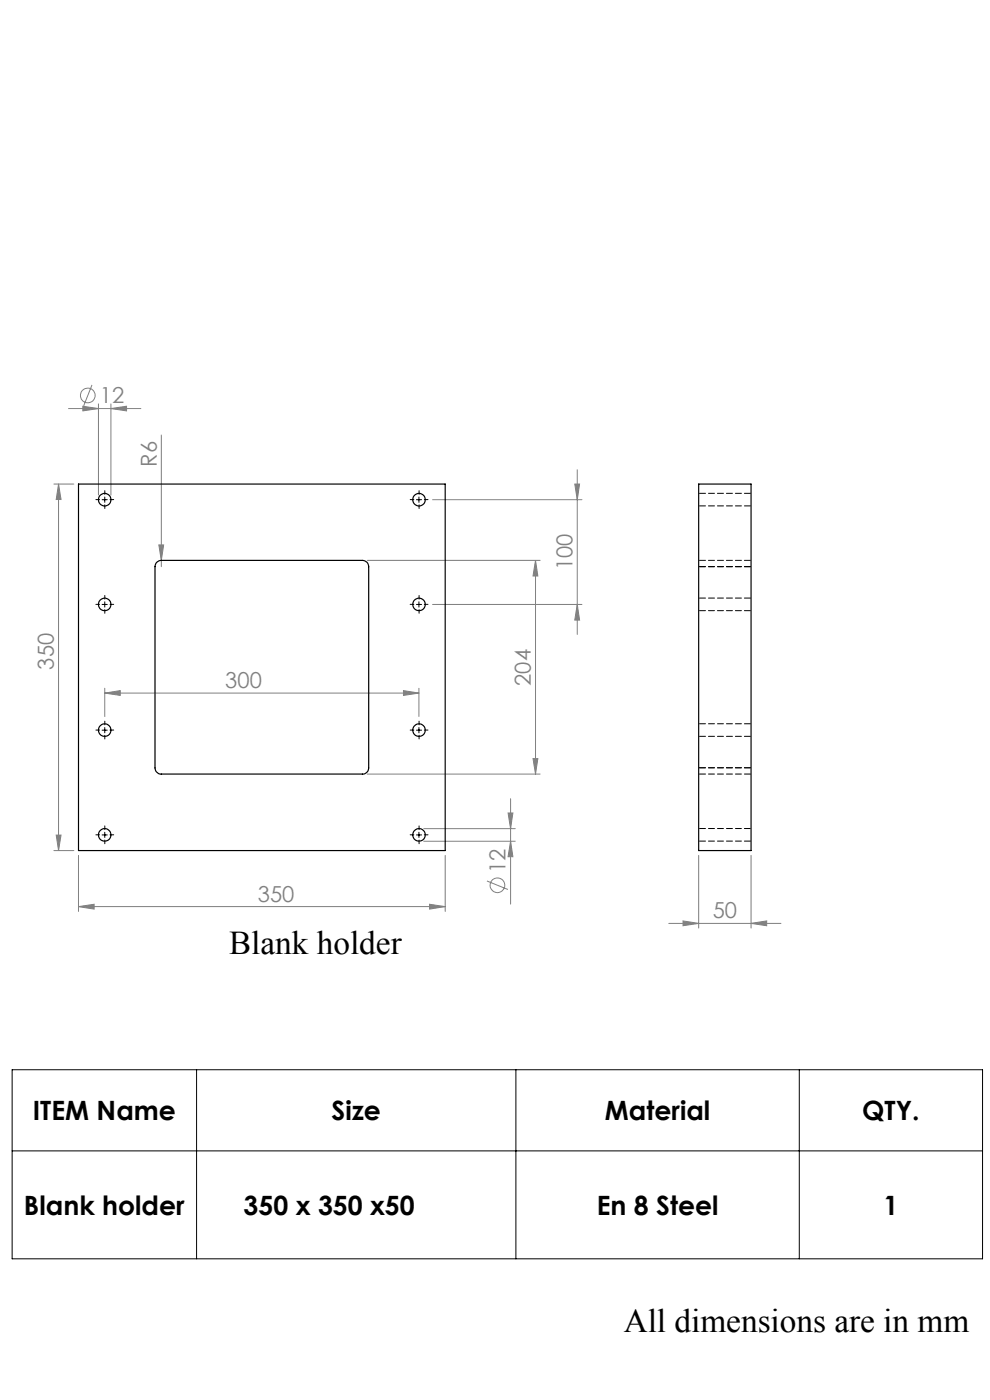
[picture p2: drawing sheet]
<svg xmlns="http://www.w3.org/2000/svg" width="210mm" height="297mm" viewBox="0 0 210 297" stroke-linecap="round" stroke-linejoin="round" font-family="sans-serif">
<g fill="none" stroke="#808080" stroke-width=".21">
<path d="M14.5 86.7h15.4M17.6 86.2l3.3 .5-3.3 .5zM19.5 81.7l-1.8 4.4M20.9 85.7v19.3M23.5 86.7l3.3-.5v1zM23.5 85.7v19.3M34.2 92.3v27.9M122.4 99.7v34.9M11.4 102.7h4.3M12.4 102.7l.5 3.3h-1zM12.4 102.7v77.7M33.7 115.6h1l-.5 3.3z"/>
<path d="M77.9 118.9h36.7M91.8 106h31.6M113.6 118.9l.5 3.3h-1zM113.6 118.9v45.3M121.9 102.7h1l-.5 3.3zM91.8 128.2h31.6M122.4 128.2l.5 3.3h-1zM22.2 147l3.3-.5v1zM22.2 146v6M22.2 147h66.7M85.6 146.5l3.3 .5-3.3 .5zM88.9 146v6"/>
<path d="M11.9 177.2h1l-.5 3.2zM77.9 164.2h36.7M89.9 175.8h19.4M89.9 178.5h19.4M107.8 172.5h1l-.5 3.3zM108.3 178.5l.5 3.2h-1zM108.3 169.4v22.4M113.1 160.9h1l-.5 3.3zM11.4 180.4h4.3M16.7 192.3l3.3-.5v1.1zM16.7 181.5v11.9M16.7 192.3h77.7"/>
<path d="M91.1 191.8l3.3 .5-3.3 .6zM94.4 181.5v11.9M103.3 186.9l4.4 1.8M141.9 195.9h23.8M144.9 195.4l3.3 .5-3.3 .5zM148.2 181.5v15.4M159.3 195.9l3.3-.5v1zM159.3 181.5v15.4"/>
<circle cx="18.6" cy="83.9" r="1.56"/>
<circle cx="105.5" cy="187.8" r="1.55"/>
</g>
<g fill="none" stroke="#000" stroke-width=".21">
<path d="M21.7 106h1.1M22.2 105.4v1.2M88.3 106h1.1M88.9 105.4v1.2M21.7 128.2h1.1M22.2 127.7v1.1M88.3 128.2h1.1M88.9 127.7v1.1M21.7 154.9h1.1M22.2 154.3v1.2M88.3 154.9h1.1M88.9 154.3v1.2"/>
<path d="M21.7 177.1h1.1M22.2 176.6v1.1M88.3 177.1h1.1M88.9 176.6v1.1M2.6 226.9h205.8v40.1h-205.8zM41.7 226.9v40.1M109.4 226.9v40.1M169.5 226.9v40.1M2.6 244.2h205.8"/>
</g>
<g fill="none" stroke="#000" stroke-width=".21" stroke-dasharray="15.2 1.3 1.3 1.3">
<path d="M21.1 106h-.8M22.2 104.9v-.8M22.2 107.1v.8M23.3 106h.8M87.8 106h-.8M88.9 104.9v-.8M88.9 107.1v.8M90 106h.8M21.1 128.2h-.8M22.2 127.1v-.8M22.2 129.3v.8M23.3 128.2h.8"/>
<path d="M87.8 128.2h-.8M88.9 127.1v-.8M88.9 129.3v.8M90 128.2h.8M21.1 154.9h-.8M22.2 153.8v-.8M22.2 156v.8M23.3 154.9h.8M87.8 154.9h-.8M88.9 153.8v-.8M88.9 156v.8M90 154.9h.8"/>
<path d="M21.1 177.1h-.8M22.2 176v-.8M22.2 178.2v.8M23.3 177.1h.8M87.8 177.1h-.8M88.9 176v-.8M88.9 178.2v.8M90 177.1h.8"/>
</g>
<g fill="#808080">
<path d="M33.7 115.6h1l-.5 3.3z"/>
<path d="M16.7 192.3l3.3-.5v1.1zM91.1 191.8l3.3 .5-3.3 .6zM17.6 86.2l3.3 .5-3.3 .5zM23.5 86.7l3.3-.5v1zM22.2 147l3.3-.5v1zM85.6 146.5l3.3 .5-3.3 .5zM144.9 195.4l3.3 .5-3.3 .5zM159.3 195.9l3.3-.5v1z"/>
<path d="M12.4 102.7l.5 3.3h-1zM11.9 177.2h1l-.5 3.2zM113.6 118.9l.5 3.3h-1zM113.1 160.9h1l-.5 3.3zM107.8 172.5h1l-.5 3.3zM108.3 178.5l.5 3.2h-1zM121.9 102.7h1l-.5 3.3zM122.4 128.2l.5 3.3h-1z"/>
</g>
<g fill="none" stroke="#000" stroke-width=".25">
<path d="M16.7 102.7h77.7v77.7h-77.7zM33.3 119.3l.9-.4h42.7a1.33 1.33 0 0 1 1.3 1.3v42.7a1.33 1.33 0 0 1-1.3 1.3h-42.7a1.33 1.33 0 0 1-1.3-1.3v-42.7zM148.2 102.7h11.1v77.7h-11.1z"/>
<circle cx="22.2" cy="106" r="1.33"/>
<circle cx="88.9" cy="106" r="1.33"/>
<circle cx="22.2" cy="128.2" r="1.33"/>
<circle cx="88.9" cy="128.2" r="1.33"/>
<circle cx="22.2" cy="154.9" r="1.34"/>
<circle cx="88.9" cy="154.9" r="1.33"/>
<circle cx="22.2" cy="177.1" r="1.34"/>
<circle cx="88.9" cy="177.1" r="1.33"/>
</g>
<path d="M148.2 118.9h11.1M148.2 107.3h11.1M159.3 104.7h-11.1M148.2 120.2h11.1M148.2 129.5h11.1M159.3 126.9h-11.1M148.2 156.2h11.1M159.3 153.5h-11.1M148.2 164.2h11.1M148.2 162.9h11.1M148.2 178.4h11.1M159.3 175.8h-11.1" fill="none" stroke="#000" stroke-width=".21" stroke-dasharray="1.3 .6" stroke-dashoffset="-.2"/>
<g font-size="7.1">
<text x="48.6" y="202.5">Blank holder</text>
<text x="132.3" y="282.6">All dimensions are in mm</text>
</g>
<g font-size="5.6">
<text x="7" y="237.7">ITEM Name</text>
<text x="70.3" y="237.7">Size</text>
<text x="128.3" y="237.7">Material</text>
<text x="182.9" y="237.7">QTY.</text>
<text x="5.1" y="257.7">Blank holder</text>
<text x="51.7" y="257.7">350 x 350 x50</text>
<text x="126.6" y="257.7">En 8 Steel</text>
<text x="187.4" y="257.7">1</text>
</g>
<g font-size="4.7" fill="#808080">
<text x="21.2" y="85.6">12</text>
<text x="33.2" y="99" transform="rotate(-90 33.2 99)">R6</text>
<text x="121.4" y="121" transform="rotate(-90 121.4 121)">100</text>
<text x="11.4" y="142" transform="rotate(-90 11.4 142)">350</text>
<text x="47.8" y="146">300</text>
<text x="112.6" y="145.5" transform="rotate(-90 112.6 145.5)">204</text>
<text x="107.2" y="185.2" transform="rotate(-90 107.2 185.2)">12</text>
<text x="54.7" y="191.3">350</text>
<text x="151.2" y="194.9">50</text>
</g>
</svg>
